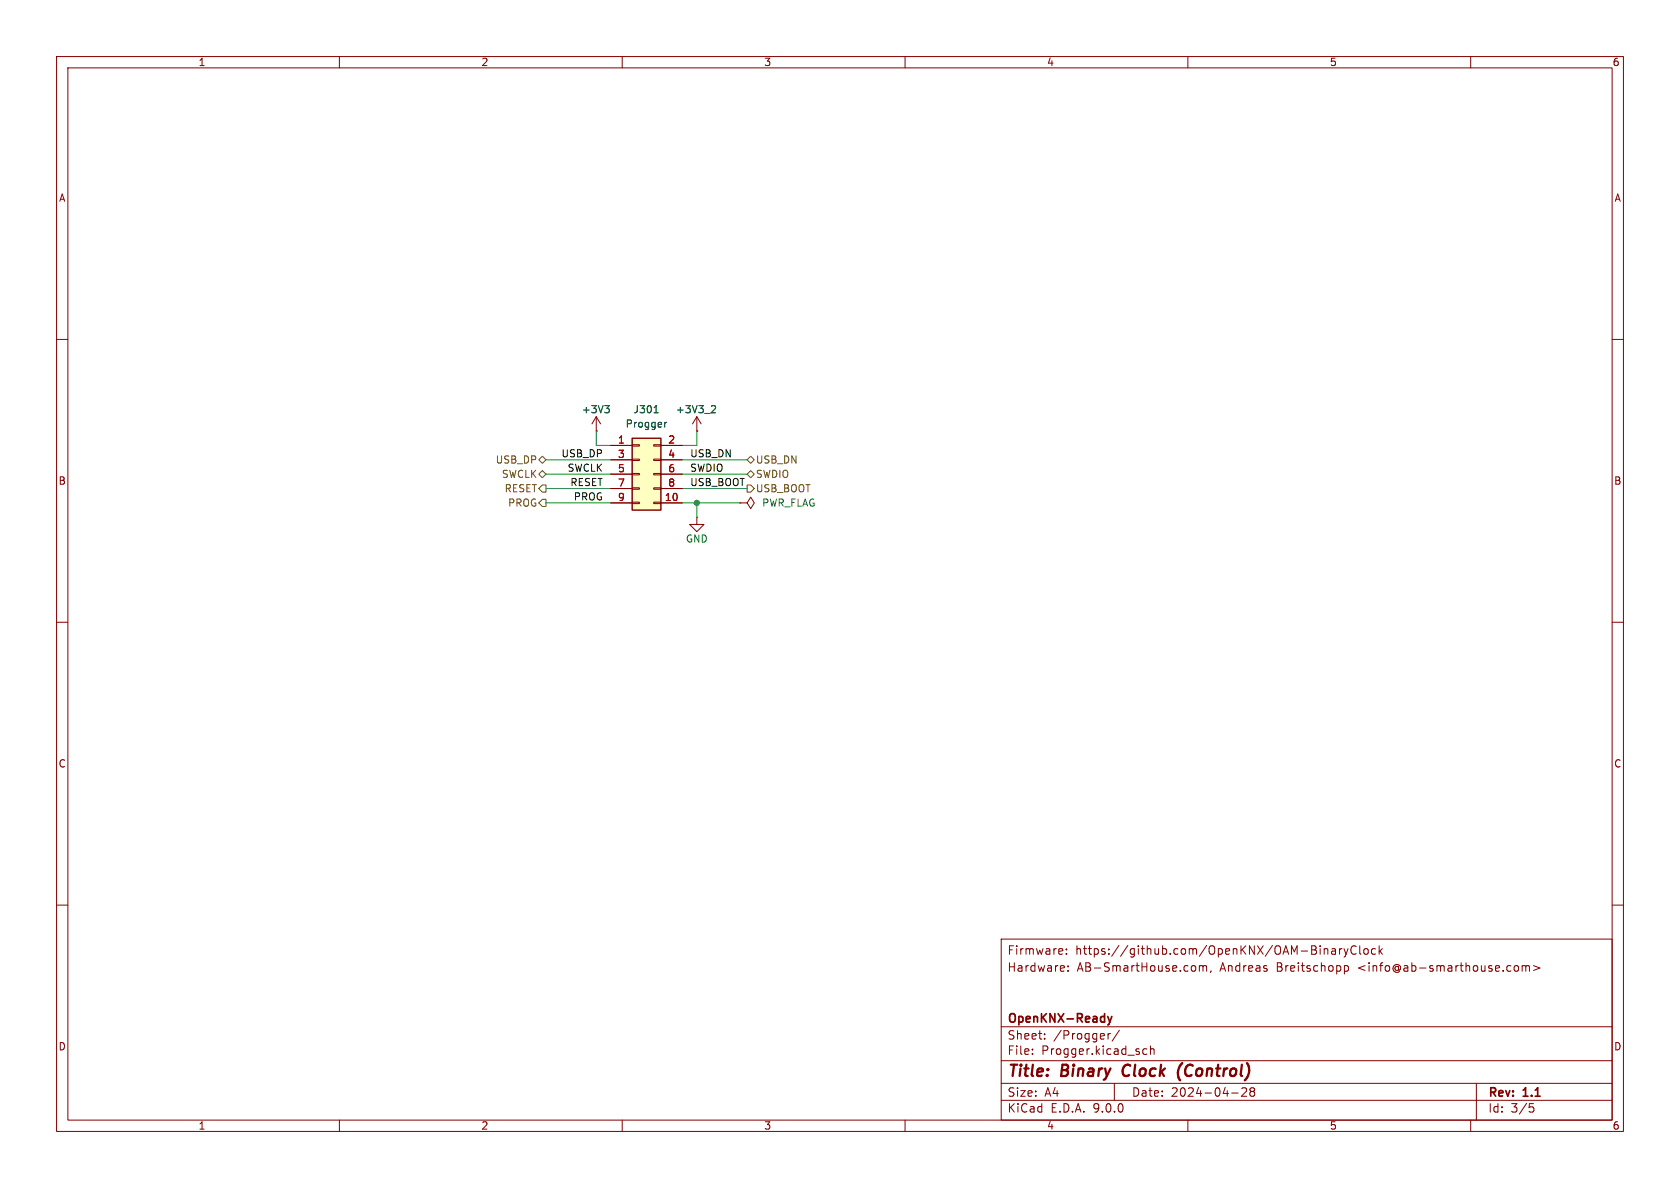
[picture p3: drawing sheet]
<svg xmlns="http://www.w3.org/2000/svg" width="297mm" height="210mm" viewBox="0 0 297 210" stroke-linecap="round" stroke-linejoin="round" font-family="sans-serif">
<g fill="none" stroke="#840000" stroke-width=".18">
<path d="M10 10h277v190h-277zM12 12h273v186h-273zM60 10v2M110 10v2M160 10v2M210 10v2M260 10v2M10 60h2M105.4 76.2h.1M105.4 73.7l.8 1.2M105.4 73.7l-.8 1.2M105.4 73.7v2.5"/>
<path d="M285 60h2M123.2 91.4v1.3h1.3l-1.3 1.3-1.3-1.3h1.3M123.2 91.4h.1M130.8 88.9h1.3l.6-1 .6 1-.6 1-.6-1M130.8 88.9h.1M10 110h2M285 110h2M10 160h2M177 166h108v32h-108zM187.8 167.8l.1 .3-.7 .1M188.5 168.6v.1M188.5 167.8v.1"/>
<path d="M188.8 171.6v.1M188.8 170.8v.1M211.1 170.7l.3 .3v.4l-.3 .3M212 170.8l.5-.1 .2 .2M212 170.7v1M212.7 170.9l.2-.2 .3 .1 .1 .9M212.7 170.9v.8M214.1 171.6l-.1 .3M234.3 167.7h.2l.2 .2v.8M235.5 167.8h.5l.1 .9M236.1 168.1h-.5a.29 .29 0 0 0-.2 .3 .29 .29 0 0 0 .2 .3l.5-.1M236.8 167.7v1"/>
<path d="M237.2 167.7l-.2 .1-.2 .2M237.6 167.7l.4 1M237.7 170.8l.4-.1 .3 .3v.4l-.2 .2h-.5M237.7 170.7v1.5M238 168.7l-.2 .4-.2 .1M238.3 167.7l-.3 1M239.7 167.3a.6 .6 0 0 0-.7 0 .6 .6 0 0 0-.2 .8 .56 .56 0 0 0 .3 .5 .56 .56 0 0 0 .6 0M240.4 167.2v1.3l.2 .2M241.2 167.8l.4-.1 .3 .3v.4l-.3 .3-.4-.1-.1-.2v-.4zM243.2 167.8l-.5-.1-.2 .3v.4l.1 .2h.6M243.8 167.2v1.5M244 168.1l.4 .6"/>
<path d="M244.4 167.7l-.6 .6M267.8 170.8l.4-.1 .3 .3v.4l-.3 .3-.4-.1-.1-.2v-.4zM269.1 170.8l.4-.1 .2 .2M269.1 170.7v1M269.7 170.9l.3-.2 .3 .1 .1 .9M269.7 170.9v.8M271.1 170.7l1.1 .4-1.1 .5M285 160h2M60 198v2M110 198v2M160 198v2M177 194.5h108"/>
<path d="M177 191.5h108M177 187.5h108M177 181.5h108M182.5 186.3v.1M182.5 185.5v.1M184.7 183.6v.1M184.7 182.8v.1M195.9 182.7v1M196.3 182.7l-.3 .1-.1 .2M197 191.5v3M197.9 182.1l-1.3 2M202.7 185.5l-.4-.1-.3 .3v.4l.2 .2h.5"/>
<path d="M203.4 185.5l.2-.1 .4 .1v.9M203.4 184.9v1.5M210 198v2M217.7 193.2h1.2M220.3 192.4v.5l-.8 .9h.9M221 192.4v.3l.2 .2M221.2 192.9l-.2 .3v.5l.2 .1 .5-.1 .1-.2-.1-.4-.2-.2M221.2 192.9h.3M221.7 192.4l.1 .3-.3 .2M260 198v2M261 191.5v6.5M270.4 195.1h.7"/>
<path d="M270.5 195.7h.4l.3 .3-.2 .5-.5 .1"/>
</g>
<path d="M198.8 188.5a1.27 1.27 0 0 0-.1 1.6M209 187.9a2.35 2.35 0 0 0-.4 3.1" fill="none" stroke="#840000" stroke-width=".4"/>
<path d="M195.8 179.7l.4 1M196.6 179.7l-.4 1M196.2 180.7l-.1 .3-.3 .2" fill="none" stroke="#840000" stroke-width=".3"/>
<path d="M106.9 71.7h.8l-.4 .5M107.5 72.2l.2 .2v.3l-.2 .3" fill="none" stroke="#006464" stroke-width=".18"/>
<path d="M111.8 77.5h5v12.7h-5z" fill="#ffffc2"/>
<path d="M111.8 77.5h5v12.7h-5z" fill="none" stroke="#840000" stroke-width=".25"/>
<g fill="none" stroke="#840000" stroke-width=".18">
<path d="M105.4 76.2h.1M107.9 78.7h3.9M111.8 78.6h1.2v.3h-1.2zM115.6 78.6h1.2v.3h-1.2zM116.8 78.7h3.8M123.2 76.2h.1M123.2 73.7l-.8 1.2M123.2 73.7l.8 1.2M123.2 73.7v2.5M107.9 81.3h3.9M107.9 83.8h3.9M107.9 86.4h3.9"/>
<path d="M107.9 88.9h3.9M111.8 81.2h1.2v.2h-1.2zM111.8 83.7h1.2v.2h-1.2zM111.8 86.2h1.2v.3h-1.2zM111.8 88.8h1.2v.2h-1.2zM115.6 81.2h1.2v.2h-1.2zM115.6 83.7h1.2v.2h-1.2zM115.6 86.2h1.2v.3h-1.2zM115.6 88.8h1.2v.2h-1.2zM116.8 81.3h3.8M116.8 83.8h3.8M116.8 86.4h3.8"/>
<path d="M116.8 88.9h3.8"/>
</g>
<path d="M106.9 71.7h.8l-.4 .5M107.5 72.2l.2 .2v.3l-.2 .3M115.6 73h.8M117.5 74.7v.8M117.9 74.7l-.4 .2M126 71.7l.4 .1 .1 .3-.8 .9h.8" fill="none" stroke="#006464" stroke-width=".18"/>
<path d="M95.2 81.3l.7-.7 .6 .7-.6 .6zM95.2 83.8l.7-.6 .6 .6-.6 .7zM95.9 85.7h.6v1.3h-.6l-.7-.6zM95.9 88.3h.6v1.2h-.6l-.7-.6zM132.1 83.8l.6-.6 .6 .6-.6 .7zM132.1 85.7h.6l.6 .7-.6 .6h-.6zM132.1 81.3l.6-.7 .6 .7-.6 .6z" fill="none" stroke="#725600" stroke-width=".18"/>
<path d="M105.4 76.2v2.5h2.5M123.2 76.2v2.5h-2.6M96.5 88.9h11.4M96.5 83.8h11.4M96.5 81.3h11.4M96.5 86.4h11.4M120.6 88.9h10.2M120.6 83.8h11.5M120.6 81.3h11.5M120.6 86.4h11.5M123.2 88.9v2.5" fill="none" stroke="#009600" stroke-width=".18"/>
<circle cx="123.2" cy="88.9" r=".46" fill="#009600" stroke="#009600" stroke-width=".18"/>
<g font-size="2.8" fill="#840000">
<text x="178" y="190.9">Title:</text>
<text x="187.7" y="190.9">Binary</text>
<text x="199.3" y="190.9">Clock</text>
<text x="209.8" y="190.9">(Control)</text>
</g>
<g font-size="2.1" fill="#840000">
<text x="178" y="172">Hardware:</text>
<text x="178" y="169">Firmware:</text>
<text x="190.1" y="169">https://github.com/OpenKNX/OAM-BinaryClock</text>
<text x="190.4" y="172">AB-SmartHouse.com,</text>
<text x="215.7" y="172">Andreas</text>
<text x="225.8" y="172">Breitschopp</text>
<text x="240.3" y="172">&lt;info@ab-smarthouse.com&gt;</text>
<text x="178" y="184">Sheet:</text>
<text x="178" y="181.2">OpenKNX-Ready</text>
<text x="186.2" y="184">/Progger/</text>
<text x="178" y="186.7">File:</text>
<text x="184.1" y="186.7">Progger.kicad_sch</text>
<text x="178" y="196.9">KiCad</text>
<text x="178" y="194.1">Size:</text>
<text x="184.7" y="194.1">A4</text>
<text x="185.7" y="196.9">E.D.A.</text>
<text x="193.3" y="196.9">9.0.0</text>
<text x="200" y="194.1">Date:</text>
<text x="207" y="194.1">2024-04-28</text>
<text x="263" y="194.3">Rev:</text>
<text x="263" y="196.9">Id:</text>
<text x="267.1" y="196.9">3/5</text>
<text x="269.4" y="194.3">1.1</text>
</g>
<g font-size="1.8" fill="#840000">
<text x="35" y="11.9">1</text>
<text x="85" y="11.9">2</text>
<text x="135" y="11.9">3</text>
<text x="185" y="11.9">4</text>
<text x="235" y="11.9">5</text>
<text x="285" y="11.9">6</text>
<text x="10.3" y="35.9">A</text>
<text x="285.3" y="35.9">A</text>
<text x="10.3" y="85.9">B</text>
<text x="285.3" y="85.9">B</text>
<text x="10.3" y="135.9">C</text>
<text x="285.3" y="135.9">C</text>
<text x="10.3" y="185.9">D</text>
<text x="285.3" y="185.9">D</text>
<text x="35" y="199.9">1</text>
<text x="85" y="199.9">2</text>
<text x="135" y="199.9">3</text>
<text x="185" y="199.9">4</text>
<text x="235" y="199.9">5</text>
<text x="285" y="199.9">6</text>
</g>
<g font-size="1.8" fill="#006464">
<text x="102.8" y="73.3">+3V3</text>
<text x="110.5" y="75.8">Progger</text>
<text x="111.9" y="73.3">J301</text>
<text x="119.4" y="73.3">+3V3_2</text>
<text x="134.6" y="89.8">PWR_FLAG</text>
<text x="121.2" y="96.1">GND</text>
</g>
<g font-size="1.8" fill="#725600">
<text x="87.5" y="82.1">USB_DP</text>
<text x="133.5" y="82.1">USB_DN</text>
<text x="88.6" y="84.7">SWCLK</text>
<text x="89.1" y="87.2">RESET</text>
<text x="89.7" y="89.8">PROG</text>
<text x="133.5" y="84.7">SWDIO</text>
<text x="133.5" y="87.2">USB_BOOT</text>
</g>
<g font-size="1.8" fill="#0f0f0f">
<text x="99.2" y="80.9">USB_DP</text>
<text x="100.2" y="83.5">SWCLK</text>
<text x="121.9" y="83.5">SWDIO</text>
<text x="121.9" y="80.9">USB_DN</text>
<text x="100.7" y="86">RESET</text>
<text x="101.3" y="88.6">PROG</text>
<text x="121.9" y="86">USB_BOOT</text>
</g>
<g font-size="1.8" fill="#a90000">
<text x="109.1" y="78.5">1</text>
<text x="109.1" y="81">3</text>
<text x="109.1" y="83.6">5</text>
<text x="118" y="78.5">2</text>
<text x="118" y="81">4</text>
<text x="118" y="83.6">6</text>
<text x="109.1" y="86.1">7</text>
<text x="109.1" y="88.6">9</text>
<text x="117.4" y="88.6">10</text>
<text x="118" y="86.1">8</text>
</g>
</svg>
